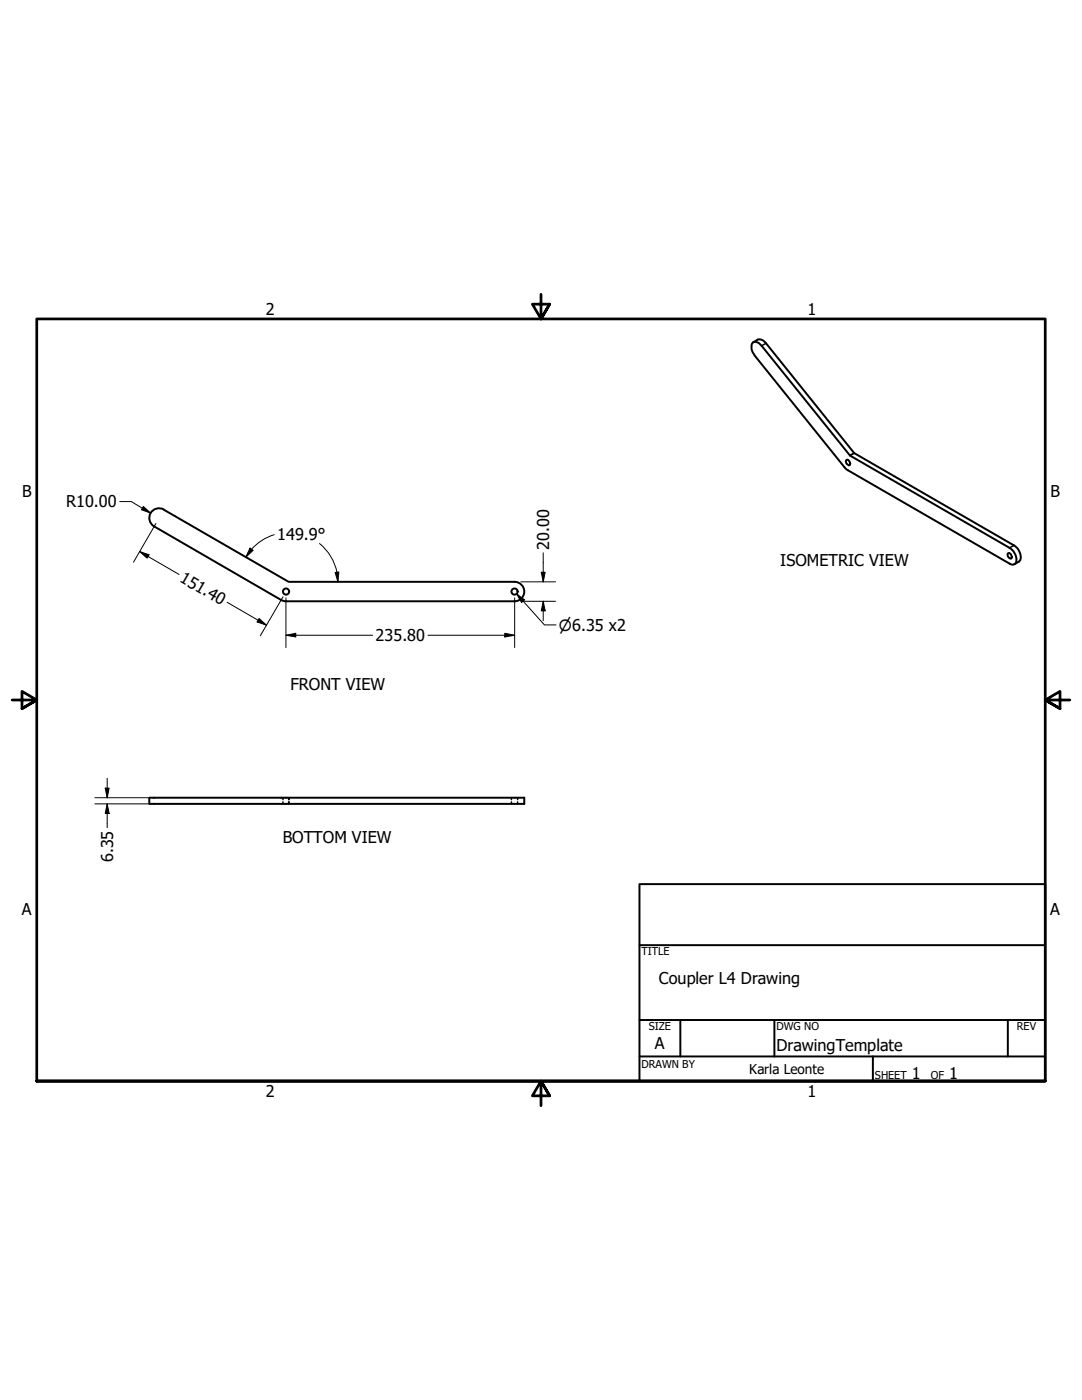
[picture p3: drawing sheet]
<svg xmlns="http://www.w3.org/2000/svg" width="216mm" height="279mm" viewBox="0 0 216 279" stroke-linecap="round" stroke-linejoin="round" font-family="sans-serif">
<!-- layer: Visible (ANSI) -->
<g fill="none" stroke="#000" stroke-width=".39">
<path d="M150.3 68.3l.9-.5 .4-.1 .8 .3 .5 .5 17.5 21.9M168.9 91.8a.63 .63 0 0 1 .6 .3 .63 .63 0 0 1-.1 .8 .78 .78 0 0 1-.5-1.1zM169.6 90.9l31.8 18.4a2.58 2.58 0 0 1 1.2 3.2l-.4 .2-.8-.2-32.4-18.8-18.4-22.7a2.18 2.18 0 0 1-.3-2.7l.4-.1 .5 .2 .8 .6 17.6 21.9 .8-.5 31.9 18.4a2.84 2.84 0 0 1 1.3 2.9l-.3 .4-.9 .5M32.7 101.7l24.9 14.4h45.1M32.7 101.7a1.94 1.94 0 0 0-2.7 .7 1.94 1.94 0 0 0 .8 2.6l25.3 14.8M56.1 119.7l1 .3h45.6M102.7 116.1a1.94 1.94 0 0 1 1.9 2 1.94 1.94 0 0 1-1.9 1.9M201 110.5a.56 .56 0 0 1 .7 0 .56 .56 0 0 1 .2 .7v.2a.6 .6 0 0 1-.6-.1 .6 .6 0 0 1-.3-.6zM29.8 159.2h74.8v1.2h-74.8z"/>
<circle cx="57.1" cy="118.1" r=".61"/>
<circle cx="102.7" cy="118.1" r=".61"/>
</g>
<!-- layer: Visible Narrow (ANSI) -->
<path d="M152.9 68.5l-.9 .5M202.3 108.8l-.9 .5" fill="none" stroke="#000" stroke-width=".29"/>
<!-- layer: Hidden (ANSI) -->
<path d="M56.5 159.2v.4M57.6 159.2v.4M57.7 159.2v.4M102.1 159.2v.4M103.3 159.2v.4M56.5 160v.4M57.6 160v.4M57.7 160v.4M102.1 160v.4M103.3 160v.4" fill="none" stroke="#000" stroke-width=".29"/>
<!-- layer: Border (ANSI) -->
<path d="M108 58.7v4.9l-1.8-2.9h3.5l-1.7 2.9 1.7-2.9M2.4 139.7h4.9l-2.9-1.7v3.4l2.9-1.7-2.9 1.7M213.5 139.7h-4.9l2.9-1.7v3.4l-2.9-1.7 2.9 1.7M7.3 215.7v-152.1h201.3v152.1h-201.3h201.3M109.7 218.7l-1.7-3 1.7 3h-3.5l1.8-3v5" fill="none" stroke="#000" stroke-width=".54"/>
<!-- layer: Title (ANSI) -->
<path d="M127.6 176.4h81v39.3h-81zM127.6 188.6h81M127.6 203.6h81M127.6 210.8h81M135.8 203.6v7.2M154.5 203.6v7.2M174.2 210.8v4.9M201.1 203.6v7.2" fill="none" stroke="#000" stroke-width=".39"/>
<!-- layer: Dimension (ANSI) -->
<g fill="none" stroke="#000" stroke-width=".2">
<path d="M23.9 100.1h2.3l3.9 2.3M27.9 110.1l1.8 .6-.4 .7zM27.9 110.1l7.8 4.5M28.6 101.1l1.5 1.3-1.9-.7zM31.1 104.5l-4.5 7.7M49.9 109.4l.6 .4-1.5 1.4zM54.7 106.7a9.9 9.9 0 0 0-5.7 4.5M56.5 119.1l-4.6 7.8M57.1 119.3v9.9M63.8 108.5a9.9 9.9 0 0 1 3.4 5.7M66.9 114.3l.7-.1-.2 1.9zM67.3 114.2l.1 1.9"/>
<path d="M102.7 119.3v9.9M103.1 118.5l1.6 1.2-.6 .5zM103.1 118.5l5.5 6.2h2.3M103.9 116.1h6.9M104.2 120h6.6M108 114.2h.8l-.4 1.9zM108.4 120l.4 1.9h-.8zM108.4 110.3v5.8M108.4 120v3.9M45.3 120.2l7.9 4.6M51.7 123.4l1.5 1.4-1.9-.7zM57.1 126.8l1.9-.4v.7z"/>
<path d="M57.1 126.8h17.2M85.4 126.8h17.3M100.7 126.4l2 .4-2 .3zM18.9 159.2h10.6M21 157.3h.8l-.4 1.9zM21.4 155.3v3.9M18.9 160.4h10.6M21.4 160.4l.4 1.9h-.8zM21.4 160.4v4.8"/>
</g>
<path d="M28.6 101.1l1.5 1.3-1.9-.7zM27.9 110.1l1.8 .6-.4 .7zM49.9 109.4l.6 .4-1.5 1.4zM66.9 114.3l.7-.1-.2 1.9zM103.1 118.5l1.6 1.2-.6 .5zM108 114.2h.8l-.4 1.9zM51.7 123.4l1.5 1.4-1.9-.7zM57.1 126.8l1.9-.4v.7zM100.7 126.4l2 .4-2 .3zM108.4 120l.4 1.9h-.8zM21 157.3h.8l-.4 1.9zM21.4 160.4l.4 1.9h-.8z" fill="#000"/>
<g font-size="3.2">
<text x="53" y="62.9">2</text>
<text x="161.1" y="62.9">1</text>
<text x="4.4" y="99.1">B</text>
<text x="13.2" y="101.3">R10.00</text>
<text x="209.6" y="99.1">B</text>
<text x="55.3" y="107.8">149.9°</text>
<text x="109.6" y="109.7" transform="rotate(-90 109.6 109.7)">20.00</text>
<text x="155.7" y="113">ISOMETRIC VIEW</text>
<text x="35.7" y="116" transform="rotate(30 35.7 116)">151.40</text>
<text x="74.9" y="128">235.80</text>
<text x="57.9" y="137.7">FRONT VIEW</text>
<text x="22.6" y="172.1" transform="rotate(-90 22.6 172.1)">6.35</text>
<text x="56.4" y="168.2">BOTTOM VIEW</text>
<text x="4.4" y="182.6">A</text>
<text x="209.5" y="182.6">A</text>
<text x="131.5" y="196.3">Coupler L4 Drawing</text>
<text x="130.7" y="209.4">A</text>
<text x="154.9" y="209.8">DrawingTemplate</text>
<text x="181.9" y="215.3">1</text>
<text x="189.4" y="215.3">1</text>
<text x="53" y="218.9">2</text>
<text x="161.1" y="218.9">1</text>
</g>
<text font-size="3" x="111.5" y="125.8">⌀6.35 x2</text>
<text font-size="2.7" x="149.5" y="214.4">Karla Leonte</text>
<g font-size="2.2">
<text x="128" y="190.6">TITLE</text>
<text x="129.5" y="205.6">SIZE</text>
<text x="154.9" y="205.6">DWG NO</text>
<text x="202.9" y="205.5">REV</text>
<text x="128" y="213.1">DRAWN BY</text>
<text x="174.6" y="215.3">SHEET</text>
<text x="185.7" y="215.3">OF</text>
</g>
</svg>
